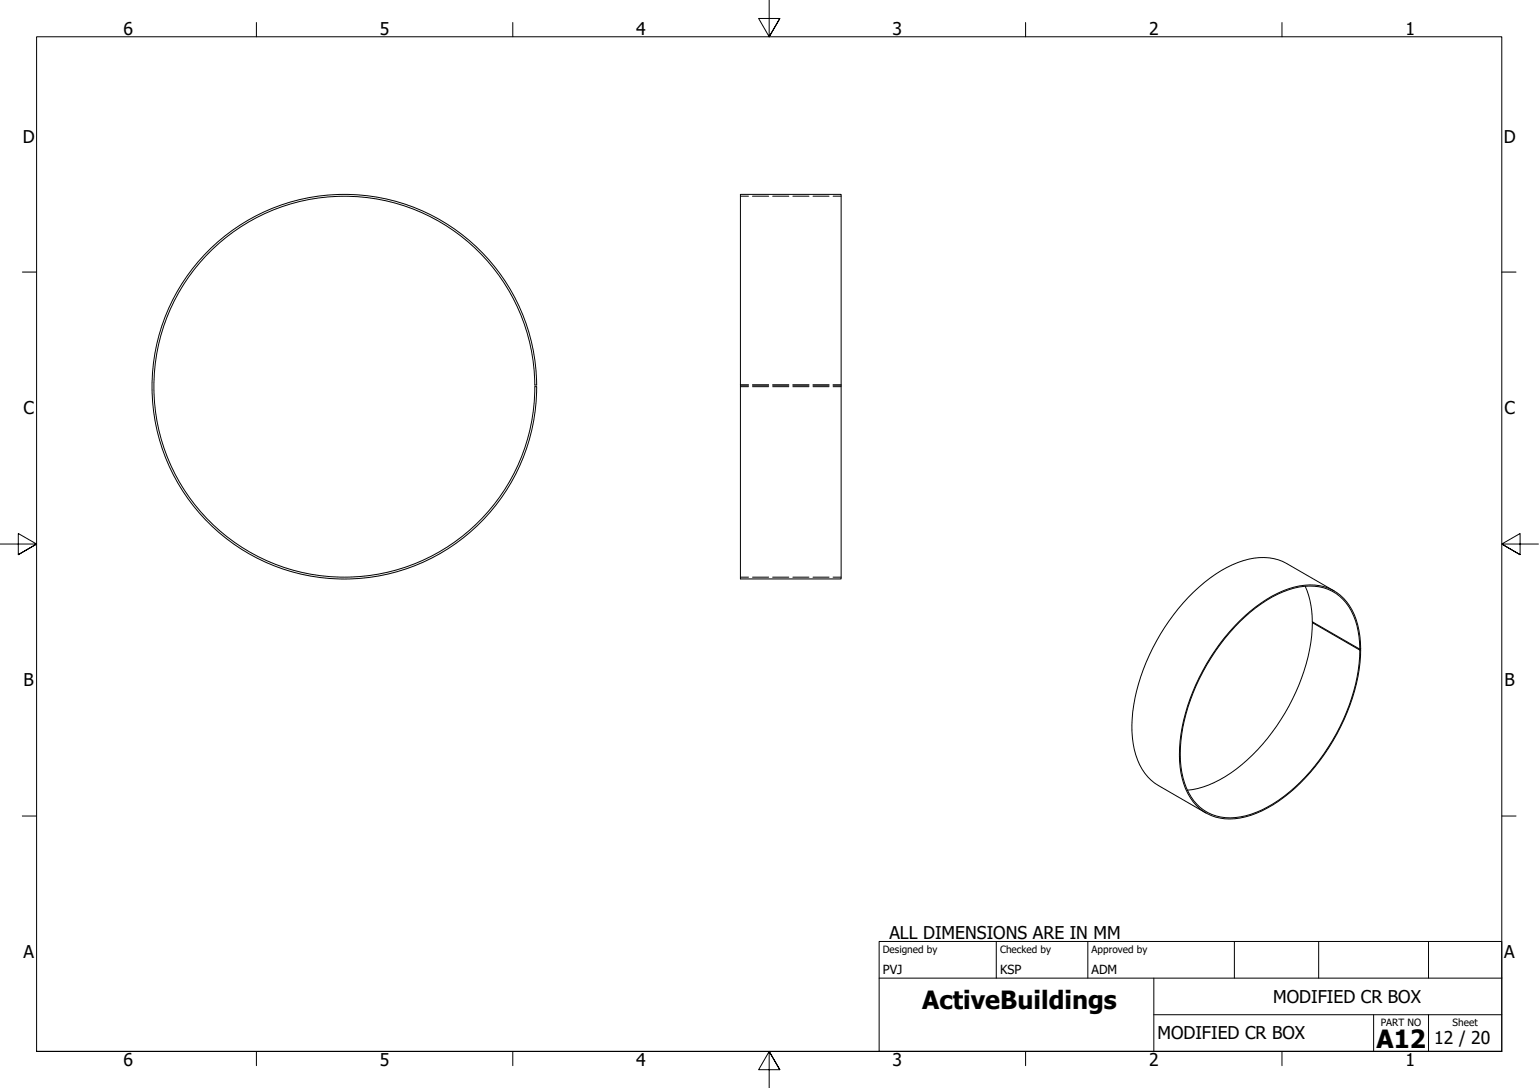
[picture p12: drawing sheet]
<svg xmlns="http://www.w3.org/2000/svg" width="420mm" height="297mm" viewBox="0 0 420 297" stroke-linecap="round" stroke-linejoin="round" font-family="sans-serif">
<!-- layer: Visible (ISO) -->
<path d="M202.1 53.1h27.5v105h-27.5zM56.7 68.7a52.5 52.5 0 0 1 57.1-11.8 52.5 52.5 0 0 1 32.7 48.2h-.5a52 52 0 0 0-77.2-45 52 52 0 0 0-2.7 89.4 52 52 0 0 0 79.8-40.4l.1-3.5h.5a52.5 52.5 0 0 1-72.4 48.6 52.5 52.5 0 0 1-17.4-85.5zM356.3 160l1.3 3.8 .5 2.9 .2 3.1 12.9 7.4M358.3 170a54.3 54.3 0 0 1-15 34.7 33.5 33.5 0 0 1-17.7 10.9l-1.4 .1M358.3 170l12.9 7.5M358.5 169.9l-.2 .1M364.2 161.3l-12.9-7.5a15.4 15.4 0 0 0-13.4-.2 43.1 43.1 0 0 0-18.7 15.9 52.1 52.1 0 0 0-10.2 30.3 18 18 0 0 0 6.2 14l14 8.2M371.2 177.2a18.7 18.7 0 0 0-5.5-14.4 13.9 13.9 0 0 0-13.9-1.8 40.5 40.5 0 0 0-18.7 15 52.8 52.8 0 0 0-10.9 29.9 19 19 0 0 0 5.5 14.6 13.9 13.9 0 0 0 13.8 1.8 42.3 42.3 0 0 0 20-16.6 52.3 52.3 0 0 0 9.7-28.2M371.2 177.2l.3-.1a19 19 0 0 0-5.6-14.6 14 14 0 0 0-14-1.8 41.4 41.4 0 0 0-19 15.2 53.3 53.3 0 0 0-10.9 30.1 19.1 19.1 0 0 0 5.5 14.7 14.1 14.1 0 0 0 14 1.9 42.9 42.9 0 0 0 20.2-16.8 53.1 53.1 0 0 0 9.8-28.5M371.3 177.2l.2 .1-.3 .2" fill="none" stroke="#000" stroke-width=".27"/>
<!-- layer: Hidden (ISO) -->
<g fill="none" stroke="#000" stroke-width=".27">
<path d="M202.1 53.6h2.2M205.4 53.6h4.4M210.9 53.6h4.4M216.5 53.6h4.4M222 53.6h4.3M227.4 53.6h2.2M202.1 105.1h2.2M202.1 105.6h2.2M205.4 105.6h4.4M209.8 105.1h-4.4M210.9 105.1h4.4M210.9 105.6h4.4"/>
<path d="M216.5 105.1h4.4M216.5 105.6h4.4M222 105.6h4.3M226.3 105.1h-4.3M227.4 105.1h2.2M227.4 105.6h2.2M202.1 157.6h2.2M205.4 157.6h4.4M210.9 157.6h4.4M216.5 157.6h4.4M222 157.6h4.3M227.4 157.6h2.2"/>
</g>
<!-- layer: Border (ISO) -->
<g fill="none" stroke="#000" stroke-width=".27">
<path d="M70 6.1v3.9M140 6.1v3.9M210 0v10l-2.9-5h5.8l-2.9 5 2.9-5M280 6.1v3.9M350 6.1v3.9M6.1 74.3h3.9M410 74.3h3.9M0 148.5h10l-5-2.8v5.7l5-2.9-5 2.9M420 148.5h-10l5-2.8v5.7l-5-2.9 5 2.9M6.1 222.8h3.9M410 222.8h3.9M10 287v-277h400v277h-400h400"/>
<path d="M70 287v3.9M140 287v3.9M212.9 292l-2.9-5 2.9 5h-5.8l2.9-5v10M280 287v3.9M350 287v3.9"/>
</g>
<!-- layer: Title (ISO) -->
<path d="M240 257h170v30h-170zM272 257v10M297 257v10M337 257v10M360 257v10M390 257v10M240 267h170M315 277h95M315 267v20M375 277v10M390 277v10" fill="none" stroke="#000" stroke-width=".27"/>
<g font-size="6.9">
<text x="251.8" y="275.5">ActiveBuildings</text>
<text x="375.8" y="286.1">A12</text>
</g>
<g font-size="4.8">
<text x="33.7" y="9.6">6</text>
<text x="103.7" y="9.6">5</text>
<text x="173.7" y="9.6">4</text>
<text x="243.7" y="9.6">3</text>
<text x="313.7" y="9.6">2</text>
<text x="383.7" y="9.6">1</text>
<text x="6.2" y="38.9">D</text>
<text x="410.5" y="38.9">D</text>
<text x="6.4" y="113.2">C</text>
<text x="410.7" y="113.2">C</text>
<text x="6.4" y="187.4">B</text>
<text x="410.7" y="187.4">B</text>
<text x="242.8" y="256.3">ALL DIMENSIONS ARE IN MM</text>
<text x="6.4" y="261.7">A</text>
<text x="410.7" y="261.7">A</text>
<text x="347.6" y="273.8">MODIFIED CR BOX</text>
<text x="316" y="283.7">MODIFIED CR BOX</text>
<text x="391.6" y="285">12 / 20</text>
<text x="33.7" y="290.9">6</text>
<text x="103.7" y="290.9">5</text>
<text x="173.7" y="290.9">4</text>
<text x="243.7" y="290.9">3</text>
<text x="313.7" y="290.9">2</text>
<text x="383.7" y="290.9">1</text>
</g>
<g font-size="3.4">
<text x="241" y="266">PVJ</text>
<text x="273" y="266">KSP</text>
<text x="298" y="266">ADM</text>
</g>
<g font-size="2.7">
<text x="241" y="260.1">Designed by</text>
<text x="273" y="260.1">Checked by</text>
<text x="298" y="260.1">Approved by</text>
<text x="376.9" y="280.1">PART NO</text>
<text x="396.6" y="280.1">Sheet</text>
</g>
</svg>
